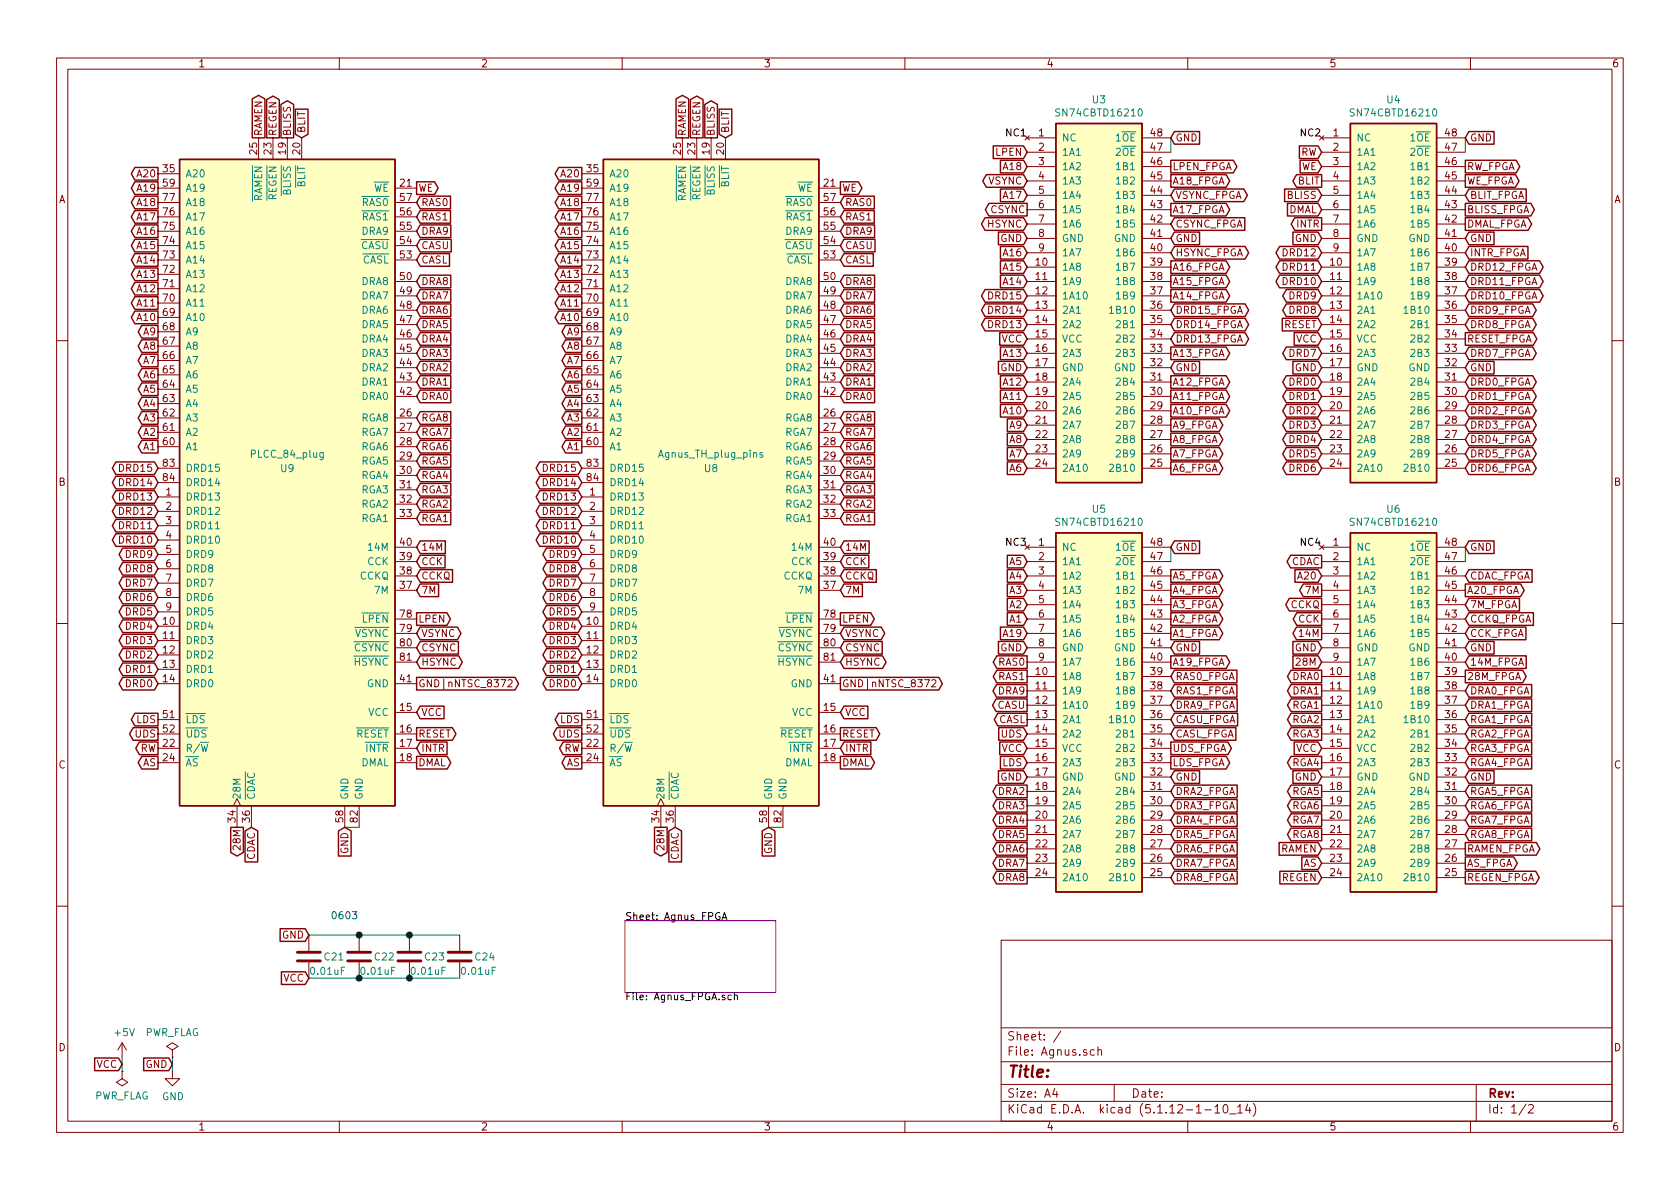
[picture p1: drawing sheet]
EESchema Schematic File Version 4
EELAYER 30 0
EELAYER END
$Descr A4 11693 8268
encoding utf-8
Sheet 1 2
Title ""
Date ""
Rev ""
Comp ""
Comment1 ""
Comment2 ""
Comment3 ""
Comment4 ""
$EndDescr
Text GLabel 850  7400 0    50   Input ~ 0
VCC
$Comp
L power:PWR_FLAG #FLG0101
U 1 1
P 850 7450
F 0 "#FLG0101" H 850 7525 50  0001 C CNN
F 1 "PWR_FLAG" H 850 7623 50  0000 C CNN
F 2 "" H 850 7450 50  0001 C CNN
F 3 "~" H 850 7450 50  0001 C CNN
	1    850  7450
	-1   0    0    1   
$EndComp
$Comp
L power:+5V #PWR0101
U 1 1
P 850 7350
F 0 "#PWR0101" H 850 7200 50  0001 C CNN
F 1 "+5V" H 865 7523 50  0000 C CNN
F 2 "" H 850 7350 50  0001 C CNN
F 3 "" H 850 7350 50  0001 C CNN
	1    850  7350
	1    0    0    -1  
$EndComp
Wire Wire Line
	850  7450 850  7350
$Comp
L power:PWR_FLAG #FLG0102
U 1 1
P 1200 7350
F 0 "#FLG0102" H 1200 7425 50  0001 C CNN
F 1 "PWR_FLAG" H 1200 7523 50  0000 C CNN
F 2 "" H 1200 7350 50  0001 C CNN
F 3 "~" H 1200 7350 50  0001 C CNN
	1    1200 7350
	1    0    0    -1  
$EndComp
$Comp
L power:GND #PWR0102
U 1 1
P 1200 7450
F 0 "#PWR0102" H 1200 7200 50  0001 C CNN
F 1 "GND" H 1205 7277 50  0000 C CNN
F 2 "" H 1200 7450 50  0001 C CNN
F 3 "" H 1200 7450 50  0001 C CNN
	1    1200 7450
	1    0    0    -1  
$EndComp
Wire Wire Line
	1200 7350 1200 7450
Text GLabel 1200 7400 0    50   Input ~ 0
GND
Text GLabel 2150 6500 0    50   Input ~ 0
GND
Text GLabel 8150 2550 2    50   Input ~ 0
GND
Text GLabel 7150 2550 0    50   Input ~ 0
GND
Text GLabel 7150 1650 0    50   Input ~ 0
GND
Text Label 7150 950  2    50   ~ 0
NC1
Text GLabel 8150 950  2    50   Input ~ 0
GND
Text GLabel 5350 5750 3    50   Input ~ 0
GND
Text GLabel 5850 4950 2    50   Input ~ 0
VCC
Wire Wire Line
	8150 950  8150 1050
Text GLabel 4050 3250 0    50   BiDi ~ 0
DRD15
Text GLabel 4050 3350 0    50   BiDi ~ 0
DRD14
Text GLabel 4050 3450 0    50   BiDi ~ 0
DRD13
Text GLabel 4050 3550 0    50   BiDi ~ 0
DRD12
Text GLabel 4050 3650 0    50   BiDi ~ 0
DRD11
Text GLabel 4050 3750 0    50   BiDi ~ 0
DRD10
Text GLabel 4050 3850 0    50   BiDi ~ 0
DRD9
Text GLabel 4050 3950 0    50   BiDi ~ 0
DRD8
Text GLabel 4050 4050 0    50   BiDi ~ 0
DRD7
Text GLabel 4050 4150 0    50   BiDi ~ 0
DRD6
Text GLabel 4050 4250 0    50   BiDi ~ 0
DRD5
Text GLabel 4050 4350 0    50   BiDi ~ 0
DRD4
Text GLabel 4050 4450 0    50   BiDi ~ 0
DRD3
Text GLabel 4050 4550 0    50   BiDi ~ 0
DRD2
Text GLabel 4050 4650 0    50   BiDi ~ 0
DRD1
Text GLabel 4050 4750 0    50   BiDi ~ 0
DRD0
Text GLabel 4050 5000 0    50   Output ~ 0
LDS
Text GLabel 4050 5100 0    50   Output ~ 0
UDS
Text GLabel 4050 5200 0    50   Output ~ 0
RW
Text GLabel 4050 5300 0    50   Output ~ 0
AS
Text GLabel 4600 5750 3    50   Output ~ 0
28M
Text GLabel 5850 1300 2    50   Output ~ 0
WE
Text GLabel 5850 1700 2    50   Input ~ 0
CASU
Text GLabel 5850 1800 2    50   Input ~ 0
CASL
Text GLabel 5850 1400 2    50   Input ~ 0
RAS0
Text GLabel 5850 1500 2    50   Input ~ 0
RAS1
Text GLabel 5850 1950 2    50   Input ~ 0
DRA8
Text GLabel 5850 2050 2    50   Input ~ 0
DRA7
Text GLabel 5850 2150 2    50   Input ~ 0
DRA6
Text GLabel 5850 2250 2    50   Input ~ 0
DRA5
Text GLabel 5850 2350 2    50   Input ~ 0
DRA4
Text GLabel 5850 2450 2    50   Input ~ 0
DRA3
Text GLabel 5850 2550 2    50   Input ~ 0
DRA2
Text GLabel 5850 2650 2    50   Input ~ 0
DRA1
Text GLabel 5850 2750 2    50   Input ~ 0
DRA0
Text GLabel 5850 2900 2    50   Input ~ 0
RGA8
Text GLabel 5850 3000 2    50   Input ~ 0
RGA7
Text GLabel 5850 3100 2    50   Input ~ 0
RGA6
Text GLabel 5850 3200 2    50   Input ~ 0
RGA5
Text GLabel 5850 3300 2    50   Input ~ 0
RGA4
Text GLabel 5850 3400 2    50   Input ~ 0
RGA3
Text GLabel 5850 3500 2    50   Input ~ 0
RGA2
Text GLabel 5850 3600 2    50   Input ~ 0
RGA1
Text GLabel 5850 3900 2    50   Input ~ 0
CCK
Text GLabel 5850 4000 2    50   Input ~ 0
CCKQ
Text GLabel 5850 4100 2    50   Input ~ 0
7M
Text GLabel 4700 5750 3    50   Input ~ 0
CDAC
Text GLabel 5850 4300 2    50   Output ~ 0
LPEN
Text GLabel 5850 4400 2    50   BiDi ~ 0
VSYNC
Text GLabel 5850 4500 2    50   Input ~ 0
CSYNC
Text GLabel 5850 4600 2    50   BiDi ~ 0
HSYNC
Text GLabel 5850 5100 2    50   Output ~ 0
RESET
Text GLabel 5850 5200 2    50   Input ~ 0
INTR
Text GLabel 5850 5300 2    50   Output ~ 0
DMAL
$Comp
L Agnus:SN74CBTD16210 U4
U 1 1
P 9700 2050
F 0 "U4" H 9700 3417 50  0000 C CNN
F 1 "SN74CBTD16210" H 9700 3326 50  0000 C CNN
F 2 "Agnus:TSSOP-48_6.1x12.5mm_P0.5mm_padLength_1mm" H 11350 2500 50  0001 C CNN
F 3 "https://www.ti.com/lit/ds/symlink/sn74cbtd16210.pdf" H 11350 2500 50  0001 C CNN
	1    9700 2050
	1    0    0    -1  
$EndComp
$Comp
L Agnus:SN74CBTD16210 U5
U 1 1
P 7650 4900
F 0 "U5" H 7650 6267 50  0000 C CNN
F 1 "SN74CBTD16210" H 7650 6176 50  0000 C CNN
F 2 "Agnus:TSSOP-48_6.1x12.5mm_P0.5mm_padLength_1mm" H 9300 5350 50  0001 C CNN
F 3 "https://www.ti.com/lit/ds/symlink/sn74cbtd16210.pdf" H 9300 5350 50  0001 C CNN
	1    7650 4900
	1    0    0    -1  
$EndComp
$Comp
L Agnus:SN74CBTD16210 U6
U 1 1
P 9700 4900
F 0 "U6" H 9700 6267 50  0000 C CNN
F 1 "SN74CBTD16210" H 9700 6176 50  0000 C CNN
F 2 "Agnus:TSSOP-48_6.1x12.5mm_P0.5mm_padLength_1mm" H 11350 5350 50  0001 C CNN
F 3 "https://www.ti.com/lit/ds/symlink/sn74cbtd16210.pdf" H 11350 5350 50  0001 C CNN
	1    9700 4900
	1    0    0    -1  
$EndComp
Text Label 9200 950  2    50   ~ 0
NC2
Text Label 7150 3800 2    50   ~ 0
NC3
Text Label 9200 3800 2    50   ~ 0
NC4
Wire Wire Line
	2150 6500 2500 6500
Connection ~ 2500 6500
Wire Wire Line
	2500 6500 2850 6500
Wire Wire Line
	2150 6800 2500 6800
Connection ~ 2500 6800
Wire Wire Line
	2500 6800 2850 6800
Text GLabel 7150 2350 0    50   Input ~ 0
VCC
Connection ~ 2850 6500
Connection ~ 2850 6800
$Comp
L Agnus:Agnus_8375_socket U8
U 1 1
P 4950 3350
F 0 "U8" H 4950 3450 50  0000 C CNN
F 1 "Agnus_TH_plug_pins" H 4950 3550 50  0000 C CNN
F 2 "Agnus:PLCC-84_TH_pin_holes" H 5350 5650 50  0001 L CIN
F 3 "" H 4950 3350 50  0001 C CNN
	1    4950 3350
	1    0    0    -1  
$EndComp
Text GLabel 4750 950  1    50   Output ~ 0
RAMEN
Text GLabel 4850 950  1    50   Output ~ 0
REGEN
Text GLabel 4950 950  1    50   Output ~ 0
BLISS
Text GLabel 5050 950  1    50   Input ~ 0
BLIT
Text GLabel 4050 1200 0    50   Output ~ 0
A20
Text GLabel 4050 3100 0    50   Output ~ 0
A1
Text GLabel 4050 3000 0    50   Output ~ 0
A2
Text GLabel 4050 2900 0    50   Output ~ 0
A3
Text GLabel 4050 2800 0    50   Output ~ 0
A4
Text GLabel 4050 2700 0    50   Output ~ 0
A5
Text GLabel 4050 2600 0    50   Output ~ 0
A6
Text GLabel 4050 2500 0    50   Output ~ 0
A7
Text GLabel 4050 2400 0    50   Output ~ 0
A8
Text GLabel 4050 2300 0    50   Output ~ 0
A9
Text GLabel 4050 2200 0    50   Output ~ 0
A10
Text GLabel 4050 2100 0    50   Output ~ 0
A11
Text GLabel 4050 2000 0    50   Output ~ 0
A12
Text GLabel 4050 1900 0    50   Output ~ 0
A13
Text GLabel 4050 1800 0    50   Output ~ 0
A14
Text GLabel 4050 1700 0    50   Output ~ 0
A15
Text GLabel 4050 1600 0    50   Output ~ 0
A16
Text GLabel 4050 1500 0    50   Output ~ 0
A17
Text GLabel 4050 1400 0    50   Output ~ 0
A18
Text GLabel 4050 1300 0    50   Output ~ 0
A19
Wire Wire Line
	5350 5750 5450 5750
Text GLabel 5850 4750 2    50   Output ~ 0
GND|nNTSC_8372
Text GLabel 5850 3800 2    50   Input ~ 0
14M
Text GLabel 5850 1600 2    50   Input ~ 0
DRA9
Wire Wire Line
	10200 1050 10200 950 
Wire Wire Line
	10200 3900 10200 3800
Wire Wire Line
	8150 3900 8150 3800
$Comp
L Agnus:SN74CBTD16210 U3
U 1 1
P 7650 2050
F 0 "U3" H 7650 3417 50  0000 C CNN
F 1 "SN74CBTD16210" H 7650 3326 50  0000 C CNN
F 2 "Agnus:TSSOP-48_6.1x12.5mm_P0.5mm_padLength_1mm" H 9300 2500 50  0001 C CNN
F 3 "https://www.ti.com/lit/ds/symlink/sn74cbtd16210.pdf" H 9300 2500 50  0001 C CNN
	1    7650 2050
	1    0    0    -1  
$EndComp
Text GLabel 8150 1650 2    50   Input ~ 0
GND
Text GLabel 10200 2550 2    50   Input ~ 0
GND
Text GLabel 10200 950  2    50   Input ~ 0
GND
Text GLabel 10200 1650 2    50   Input ~ 0
GND
Text GLabel 10200 5400 2    50   Input ~ 0
GND
Text GLabel 10200 3800 2    50   Input ~ 0
GND
Text GLabel 10200 4500 2    50   Input ~ 0
GND
Text GLabel 8150 5400 2    50   Input ~ 0
GND
Text GLabel 8150 3800 2    50   Input ~ 0
GND
Text GLabel 8150 4500 2    50   Input ~ 0
GND
Text GLabel 9200 2350 0    50   Input ~ 0
VCC
Text GLabel 9200 1650 0    50   Input ~ 0
GND
Text GLabel 9200 2550 0    50   Input ~ 0
GND
Text GLabel 9200 5200 0    50   Input ~ 0
VCC
Text GLabel 9200 4500 0    50   Input ~ 0
GND
Text GLabel 9200 5400 0    50   Input ~ 0
GND
Text GLabel 7150 5400 0    50   Input ~ 0
GND
Text GLabel 7150 4500 0    50   Input ~ 0
GND
Text GLabel 7150 5200 0    50   Input ~ 0
VCC
Text GLabel 7150 2850 0    50   Input ~ 0
A10
Text GLabel 7150 2750 0    50   Input ~ 0
A11
Text GLabel 7150 2650 0    50   Input ~ 0
A12
Text GLabel 7150 2450 0    50   Input ~ 0
A13
Text GLabel 7150 1950 0    50   Input ~ 0
A14
Text GLabel 7150 1850 0    50   Input ~ 0
A15
Text GLabel 7150 1750 0    50   Input ~ 0
A16
Text GLabel 7150 1350 0    50   Input ~ 0
A17
Text GLabel 7150 1150 0    50   Input ~ 0
A18
Text GLabel 7150 1050 0    50   Input ~ 0
LPEN
Text GLabel 7150 1250 0    50   BiDi ~ 0
VSYNC
Text GLabel 7150 1450 0    50   Output ~ 0
CSYNC
Text GLabel 7150 1550 0    50   BiDi ~ 0
HSYNC
Text GLabel 7150 2050 0    50   BiDi ~ 0
DRD15
Text GLabel 7150 2150 0    50   BiDi ~ 0
DRD14
Text GLabel 7150 2250 0    50   BiDi ~ 0
DRD13
Text GLabel 7150 3250 0    50   Input ~ 0
A6
Text GLabel 7150 3150 0    50   Input ~ 0
A7
Text GLabel 7150 3050 0    50   Input ~ 0
A8
Text GLabel 7150 2950 0    50   Input ~ 0
A9
Text GLabel 7150 4300 0    50   Input ~ 0
A1
Text GLabel 7150 4100 0    50   Input ~ 0
A3
Text GLabel 7150 4000 0    50   Input ~ 0
A4
Text GLabel 7150 3900 0    50   Input ~ 0
A5
Text GLabel 7150 4400 0    50   Input ~ 0
A19
Text GLabel 7150 4600 0    50   Output ~ 0
RAS0
Text GLabel 7150 4900 0    50   Output ~ 0
CASU
Text GLabel 7150 4800 0    50   Output ~ 0
DRA9
Text GLabel 7150 5000 0    50   Output ~ 0
CASL
Text GLabel 7150 5100 0    50   Input ~ 0
UDS
Text GLabel 7150 5300 0    50   Input ~ 0
LDS
Text GLabel 7150 6100 0    50   Output ~ 0
DRA8
Text GLabel 7150 6000 0    50   Output ~ 0
DRA7
Text GLabel 7150 5900 0    50   Output ~ 0
DRA6
Text GLabel 7150 5800 0    50   Output ~ 0
DRA5
Text GLabel 7150 5700 0    50   Output ~ 0
DRA4
Text GLabel 7150 5600 0    50   Output ~ 0
DRA3
Text GLabel 7150 5500 0    50   Output ~ 0
DRA2
Text GLabel 9200 3150 0    50   BiDi ~ 0
DRD5
Text GLabel 9200 3050 0    50   BiDi ~ 0
DRD4
Text GLabel 9200 2950 0    50   BiDi ~ 0
DRD3
Text GLabel 9200 2850 0    50   BiDi ~ 0
DRD2
Text GLabel 9200 2750 0    50   BiDi ~ 0
DRD1
Text GLabel 9200 2650 0    50   BiDi ~ 0
DRD0
Text GLabel 9200 3250 0    50   BiDi ~ 0
DRD6
Text GLabel 9200 1750 0    50   BiDi ~ 0
DRD12
Text GLabel 9200 1850 0    50   BiDi ~ 0
DRD11
Text GLabel 9200 1950 0    50   BiDi ~ 0
DRD10
Text GLabel 9200 2050 0    50   BiDi ~ 0
DRD9
Text GLabel 9200 2150 0    50   BiDi ~ 0
DRD8
Text GLabel 9200 2450 0    50   BiDi ~ 0
DRD7
Text GLabel 9200 2250 0    50   Input ~ 0
RESET
Text GLabel 9200 1550 0    50   Output ~ 0
INTR
Text GLabel 9200 1450 0    50   Input ~ 0
DMAL
Text GLabel 9200 1350 0    50   Input ~ 0
BLISS
Text GLabel 9200 1250 0    50   Output ~ 0
BLIT
Text GLabel 9200 1150 0    50   Input ~ 0
WE
Text GLabel 9200 1050 0    50   Input ~ 0
RW
Text GLabel 9200 5900 0    50   Input ~ 0
RAMEN
Text GLabel 9200 6100 0    50   Input ~ 0
REGEN
Text GLabel 9200 6000 0    50   Input ~ 0
AS
Text GLabel 9200 5800 0    50   Output ~ 0
RGA8
Text GLabel 9200 5700 0    50   Output ~ 0
RGA7
Text GLabel 9200 5500 0    50   Output ~ 0
RGA5
Text GLabel 9200 5300 0    50   Output ~ 0
RGA4
Text GLabel 9200 5100 0    50   Output ~ 0
RGA3
Text GLabel 9200 5000 0    50   Output ~ 0
RGA2
Text GLabel 9200 4900 0    50   Output ~ 0
RGA1
Text GLabel 9200 4600 0    50   Input ~ 0
28M
Text GLabel 9200 4000 0    50   Input ~ 0
A20
Text GLabel 9200 3900 0    50   Output ~ 0
CDAC
Text GLabel 9200 4300 0    50   Output ~ 0
CCK
Text GLabel 9200 4200 0    50   Output ~ 0
CCKQ
Text GLabel 9200 4100 0    50   Output ~ 0
7M
Text GLabel 9200 4400 0    50   Output ~ 0
14M
Text GLabel 9200 4800 0    50   Output ~ 0
DRA1
Text GLabel 9200 4700 0    50   Output ~ 0
DRA0
$Sheet
S 4350 6400 1050 500 
U 608A10F5
F0 "Agnus_FPGA" 50
F1 "Agnus_FPGA.sch" 50
$EndSheet
Text GLabel 8150 1250 2    50   Output ~ 0
A18_FPGA
Text GLabel 9200 5600 0    50   Output ~ 0
RGA6
Text GLabel 10200 3250 2    50   BiDi ~ 0
DRD6_FPGA
Text GLabel 8150 1150 2    50   Output ~ 0
LPEN_FPGA
Text GLabel 8150 1450 2    50   Output ~ 0
A17_FPGA
Text GLabel 8150 1350 2    50   BiDi ~ 0
VSYNC_FPGA
Text GLabel 8150 1550 2    50   Input ~ 0
CSYNC_FPGA
Text GLabel 8150 1750 2    50   BiDi ~ 0
HSYNC_FPGA
Text GLabel 8150 1850 2    50   Output ~ 0
A16_FPGA
Text GLabel 8150 1950 2    50   Output ~ 0
A15_FPGA
Text GLabel 8150 2050 2    50   Output ~ 0
A14_FPGA
Text GLabel 8150 2150 2    50   BiDi ~ 0
DRD15_FPGA
Text GLabel 8150 2250 2    50   BiDi ~ 0
DRD14_FPGA
Text GLabel 8150 2350 2    50   BiDi ~ 0
DRD13_FPGA
Text GLabel 8150 2450 2    50   Output ~ 0
A13_FPGA
Text GLabel 8150 2650 2    50   Output ~ 0
A12_FPGA
Text GLabel 8150 2750 2    50   Output ~ 0
A11_FPGA
Text GLabel 8150 2850 2    50   Output ~ 0
A10_FPGA
Text GLabel 8150 2950 2    50   Output ~ 0
A9_FPGA
Text GLabel 8150 3050 2    50   Output ~ 0
A8_FPGA
Text GLabel 8150 3150 2    50   Output ~ 0
A7_FPGA
Text GLabel 8150 3250 2    50   Output ~ 0
A6_FPGA
Text GLabel 10200 1150 2    50   Output ~ 0
RW_FPGA
Text GLabel 10200 1250 2    50   Output ~ 0
WE_FPGA
Text GLabel 10200 1350 2    50   Input ~ 0
BLIT_FPGA
Text GLabel 10200 1450 2    50   Output ~ 0
BLISS_FPGA
Text GLabel 10200 1550 2    50   Output ~ 0
DMAL_FPGA
Text GLabel 10200 1750 2    50   Input ~ 0
INTR_FPGA
Text GLabel 10200 1850 2    50   BiDi ~ 0
DRD12_FPGA
Text GLabel 10200 1950 2    50   BiDi ~ 0
DRD11_FPGA
Text GLabel 10200 2050 2    50   BiDi ~ 0
DRD10_FPGA
Text GLabel 10200 2150 2    50   BiDi ~ 0
DRD9_FPGA
Text GLabel 10200 2250 2    50   BiDi ~ 0
DRD8_FPGA
Text GLabel 10200 2350 2    50   Output ~ 0
RESET_FPGA
Text GLabel 10200 2450 2    50   BiDi ~ 0
DRD7_FPGA
Text GLabel 10200 2650 2    50   BiDi ~ 0
DRD0_FPGA
Text GLabel 10200 2750 2    50   BiDi ~ 0
DRD1_FPGA
Text GLabel 10200 2850 2    50   BiDi ~ 0
DRD2_FPGA
Text GLabel 10200 2950 2    50   BiDi ~ 0
DRD3_FPGA
Text GLabel 10200 3050 2    50   BiDi ~ 0
DRD4_FPGA
Text GLabel 10200 3150 2    50   BiDi ~ 0
DRD5_FPGA
Text GLabel 8150 4000 2    50   Output ~ 0
A5_FPGA
Text GLabel 8150 4100 2    50   Output ~ 0
A4_FPGA
Text GLabel 8150 4200 2    50   Output ~ 0
A3_FPGA
Text GLabel 7150 4200 0    50   Input ~ 0
A2
Text GLabel 8150 4300 2    50   Output ~ 0
A2_FPGA
Text GLabel 8150 4400 2    50   Output ~ 0
A1_FPGA
Text GLabel 8150 4600 2    50   Output ~ 0
A19_FPGA
Text GLabel 8150 4700 2    50   Input ~ 0
RAS0_FPGA
Text GLabel 7150 4700 0    50   Output ~ 0
RAS1
Text GLabel 8150 4800 2    50   Input ~ 0
RAS1_FPGA
Text GLabel 8150 4900 2    50   Input ~ 0
DRA9_FPGA
Text GLabel 8150 5000 2    50   Input ~ 0
CASU_FPGA
Text GLabel 8150 5100 2    50   Input ~ 0
CASL_FPGA
Text GLabel 8150 5200 2    50   Output ~ 0
UDS_FPGA
Text GLabel 8150 5300 2    50   Output ~ 0
LDS_FPGA
Text GLabel 8150 5500 2    50   Input ~ 0
DRA2_FPGA
Text GLabel 8150 5600 2    50   Input ~ 0
DRA3_FPGA
Text GLabel 8150 5700 2    50   Input ~ 0
DRA4_FPGA
Text GLabel 8150 5800 2    50   Input ~ 0
DRA5_FPGA
Text GLabel 8150 5900 2    50   Input ~ 0
DRA6_FPGA
Text GLabel 8150 6000 2    50   Input ~ 0
DRA7_FPGA
Text GLabel 8150 6100 2    50   Input ~ 0
DRA8_FPGA
Text GLabel 10200 4000 2    50   Input ~ 0
CDAC_FPGA
Text GLabel 10200 4100 2    50   Output ~ 0
A20_FPGA
Text GLabel 10200 4300 2    50   Input ~ 0
CCKQ_FPGA
Text GLabel 10200 4400 2    50   Input ~ 0
CCK_FPGA
Text GLabel 10200 4600 2    50   Input ~ 0
14M_FPGA
Text GLabel 10200 4700 2    50   Output ~ 0
28M_FPGA
Text GLabel 10200 4800 2    50   Input ~ 0
DRA0_FPGA
Text GLabel 10200 4900 2    50   Input ~ 0
DRA1_FPGA
Text GLabel 10200 5000 2    50   Input ~ 0
RGA1_FPGA
Text GLabel 10200 5100 2    50   Input ~ 0
RGA2_FPGA
Text GLabel 10200 5200 2    50   Input ~ 0
RGA3_FPGA
Text GLabel 10200 5300 2    50   Input ~ 0
RGA4_FPGA
Text GLabel 10200 4200 2    50   Input ~ 0
7M_FPGA
Text GLabel 10200 5500 2    50   Input ~ 0
RGA5_FPGA
Text GLabel 10200 5600 2    50   Input ~ 0
RGA6_FPGA
Text GLabel 10200 5700 2    50   Input ~ 0
RGA7_FPGA
Text GLabel 10200 5800 2    50   Input ~ 0
RGA8_FPGA
Text GLabel 10200 5900 2    50   Output ~ 0
RAMEN_FPGA
Text GLabel 10200 6000 2    50   Output ~ 0
AS_FPGA
Text GLabel 10200 6100 2    50   Output ~ 0
REGEN_FPGA
Wire Wire Line
	2850 6500 3200 6500
Wire Wire Line
	2850 6800 3200 6800
Text GLabel 2150 6800 0    50   Input ~ 0
VCC
Text Notes 2300 6400 0    50   ~ 0
0603
$Comp
L Device:C C24
U 1 1
P 3200 6650
F 0 "C24" H 3300 6650 50  0000 L CNN
F 1 "0.01uF" H 3200 6550 50  0000 L CNN
F 2 "Capacitor_SMD:C_0603_1608Metric_Pad1.05x0.95mm_HandSolder" H 3238 6500 50  0001 C CNN
F 3 "~" H 3200 6650 50  0001 C CNN
	1    3200 6650
	1    0    0    -1  
$EndComp
$Comp
L Device:C C23
U 1 1
P 2850 6650
F 0 "C23" H 2950 6650 50  0000 L CNN
F 1 "0.01uF" H 2850 6550 50  0000 L CNN
F 2 "Capacitor_SMD:C_0603_1608Metric_Pad1.05x0.95mm_HandSolder" H 2888 6500 50  0001 C CNN
F 3 "~" H 2850 6650 50  0001 C CNN
	1    2850 6650
	1    0    0    -1  
$EndComp
$Comp
L Device:C C22
U 1 1
P 2500 6650
F 0 "C22" H 2600 6650 50  0000 L CNN
F 1 "0.01uF" H 2500 6550 50  0000 L CNN
F 2 "Capacitor_SMD:C_0603_1608Metric_Pad1.05x0.95mm_HandSolder" H 2538 6500 50  0001 C CNN
F 3 "~" H 2500 6650 50  0001 C CNN
	1    2500 6650
	1    0    0    -1  
$EndComp
$Comp
L Device:C C21
U 1 1
P 2150 6650
F 0 "C21" H 2250 6650 50  0000 L CNN
F 1 "0.01uF" H 2150 6550 50  0000 L CNN
F 2 "Capacitor_SMD:C_0603_1608Metric_Pad1.05x0.95mm_HandSolder" H 2188 6500 50  0001 C CNN
F 3 "~" H 2150 6650 50  0001 C CNN
	1    2150 6650
	1    0    0    -1  
$EndComp
Text GLabel 2400 5750 3    50   Input ~ 0
GND
Text GLabel 2900 4950 2    50   Input ~ 0
VCC
Text GLabel 1100 3250 0    50   BiDi ~ 0
DRD15
Text GLabel 1100 3350 0    50   BiDi ~ 0
DRD14
Text GLabel 1100 3450 0    50   BiDi ~ 0
DRD13
Text GLabel 1100 3550 0    50   BiDi ~ 0
DRD12
Text GLabel 1100 3650 0    50   BiDi ~ 0
DRD11
Text GLabel 1100 3750 0    50   BiDi ~ 0
DRD10
Text GLabel 1100 3850 0    50   BiDi ~ 0
DRD9
Text GLabel 1100 3950 0    50   BiDi ~ 0
DRD8
Text GLabel 1100 4050 0    50   BiDi ~ 0
DRD7
Text GLabel 1100 4150 0    50   BiDi ~ 0
DRD6
Text GLabel 1100 4250 0    50   BiDi ~ 0
DRD5
Text GLabel 1100 4350 0    50   BiDi ~ 0
DRD4
Text GLabel 1100 4450 0    50   BiDi ~ 0
DRD3
Text GLabel 1100 4550 0    50   BiDi ~ 0
DRD2
Text GLabel 1100 4650 0    50   BiDi ~ 0
DRD1
Text GLabel 1100 4750 0    50   BiDi ~ 0
DRD0
Text GLabel 1100 5000 0    50   Output ~ 0
LDS
Text GLabel 1100 5100 0    50   Output ~ 0
UDS
Text GLabel 1100 5200 0    50   Output ~ 0
RW
Text GLabel 1100 5300 0    50   Output ~ 0
AS
Text GLabel 1650 5750 3    50   Output ~ 0
28M
Text GLabel 2900 1300 2    50   Output ~ 0
WE
Text GLabel 2900 1700 2    50   Input ~ 0
CASU
Text GLabel 2900 1800 2    50   Input ~ 0
CASL
Text GLabel 2900 1400 2    50   Input ~ 0
RAS0
Text GLabel 2900 1500 2    50   Input ~ 0
RAS1
Text GLabel 2900 1950 2    50   Input ~ 0
DRA8
Text GLabel 2900 2050 2    50   Input ~ 0
DRA7
Text GLabel 2900 2150 2    50   Input ~ 0
DRA6
Text GLabel 2900 2250 2    50   Input ~ 0
DRA5
Text GLabel 2900 2350 2    50   Input ~ 0
DRA4
Text GLabel 2900 2450 2    50   Input ~ 0
DRA3
Text GLabel 2900 2550 2    50   Input ~ 0
DRA2
Text GLabel 2900 2650 2    50   Input ~ 0
DRA1
Text GLabel 2900 2750 2    50   Input ~ 0
DRA0
Text GLabel 2900 2900 2    50   Input ~ 0
RGA8
Text GLabel 2900 3000 2    50   Input ~ 0
RGA7
Text GLabel 2900 3100 2    50   Input ~ 0
RGA6
Text GLabel 2900 3200 2    50   Input ~ 0
RGA5
Text GLabel 2900 3300 2    50   Input ~ 0
RGA4
Text GLabel 2900 3400 2    50   Input ~ 0
RGA3
Text GLabel 2900 3500 2    50   Input ~ 0
RGA2
Text GLabel 2900 3600 2    50   Input ~ 0
RGA1
Text GLabel 2900 3900 2    50   Input ~ 0
CCK
Text GLabel 2900 4000 2    50   Input ~ 0
CCKQ
Text GLabel 2900 4100 2    50   Input ~ 0
7M
Text GLabel 1750 5750 3    50   Input ~ 0
CDAC
Text GLabel 2900 4300 2    50   Output ~ 0
LPEN
Text GLabel 2900 4400 2    50   BiDi ~ 0
VSYNC
Text GLabel 2900 4500 2    50   Input ~ 0
CSYNC
Text GLabel 2900 4600 2    50   BiDi ~ 0
HSYNC
Text GLabel 2900 5100 2    50   Output ~ 0
RESET
Text GLabel 2900 5200 2    50   Input ~ 0
INTR
Text GLabel 2900 5300 2    50   Output ~ 0
DMAL
$Comp
L Agnus:Agnus_8375_socket U9
U 1 1
P 2000 3350
F 0 "U9" H 2000 3450 50  0000 C CNN
F 1 "PLCC_84_plug" H 2000 3550 50  0000 C CNN
F 2 "Agnus:PLCC-84_Plug_P1.27mm_mirrored" H 2400 5650 50  0001 L CIN
F 3 "" H 2000 3350 50  0001 C CNN
	1    2000 3350
	1    0    0    -1  
$EndComp
Text GLabel 1800 950  1    50   Output ~ 0
RAMEN
Text GLabel 1900 950  1    50   Output ~ 0
REGEN
Text GLabel 2000 950  1    50   Output ~ 0
BLISS
Text GLabel 2100 950  1    50   Input ~ 0
BLIT
Text GLabel 1100 1200 0    50   Output ~ 0
A20
Text GLabel 1100 3100 0    50   Output ~ 0
A1
Text GLabel 1100 3000 0    50   Output ~ 0
A2
Text GLabel 1100 2900 0    50   Output ~ 0
A3
Text GLabel 1100 2800 0    50   Output ~ 0
A4
Text GLabel 1100 2700 0    50   Output ~ 0
A5
Text GLabel 1100 2600 0    50   Output ~ 0
A6
Text GLabel 1100 2500 0    50   Output ~ 0
A7
Text GLabel 1100 2400 0    50   Output ~ 0
A8
Text GLabel 1100 2300 0    50   Output ~ 0
A9
Text GLabel 1100 2200 0    50   Output ~ 0
A10
Text GLabel 1100 2100 0    50   Output ~ 0
A11
Text GLabel 1100 2000 0    50   Output ~ 0
A12
Text GLabel 1100 1900 0    50   Output ~ 0
A13
Text GLabel 1100 1800 0    50   Output ~ 0
A14
Text GLabel 1100 1700 0    50   Output ~ 0
A15
Text GLabel 1100 1600 0    50   Output ~ 0
A16
Text GLabel 1100 1500 0    50   Output ~ 0
A17
Text GLabel 1100 1400 0    50   Output ~ 0
A18
Text GLabel 1100 1300 0    50   Output ~ 0
A19
Wire Wire Line
	2400 5750 2500 5750
Text GLabel 2900 4750 2    50   Output ~ 0
GND|nNTSC_8372
Text GLabel 2900 3800 2    50   Input ~ 0
14M
Text GLabel 2900 1600 2    50   Input ~ 0
DRA9
$EndSCHEMATC
